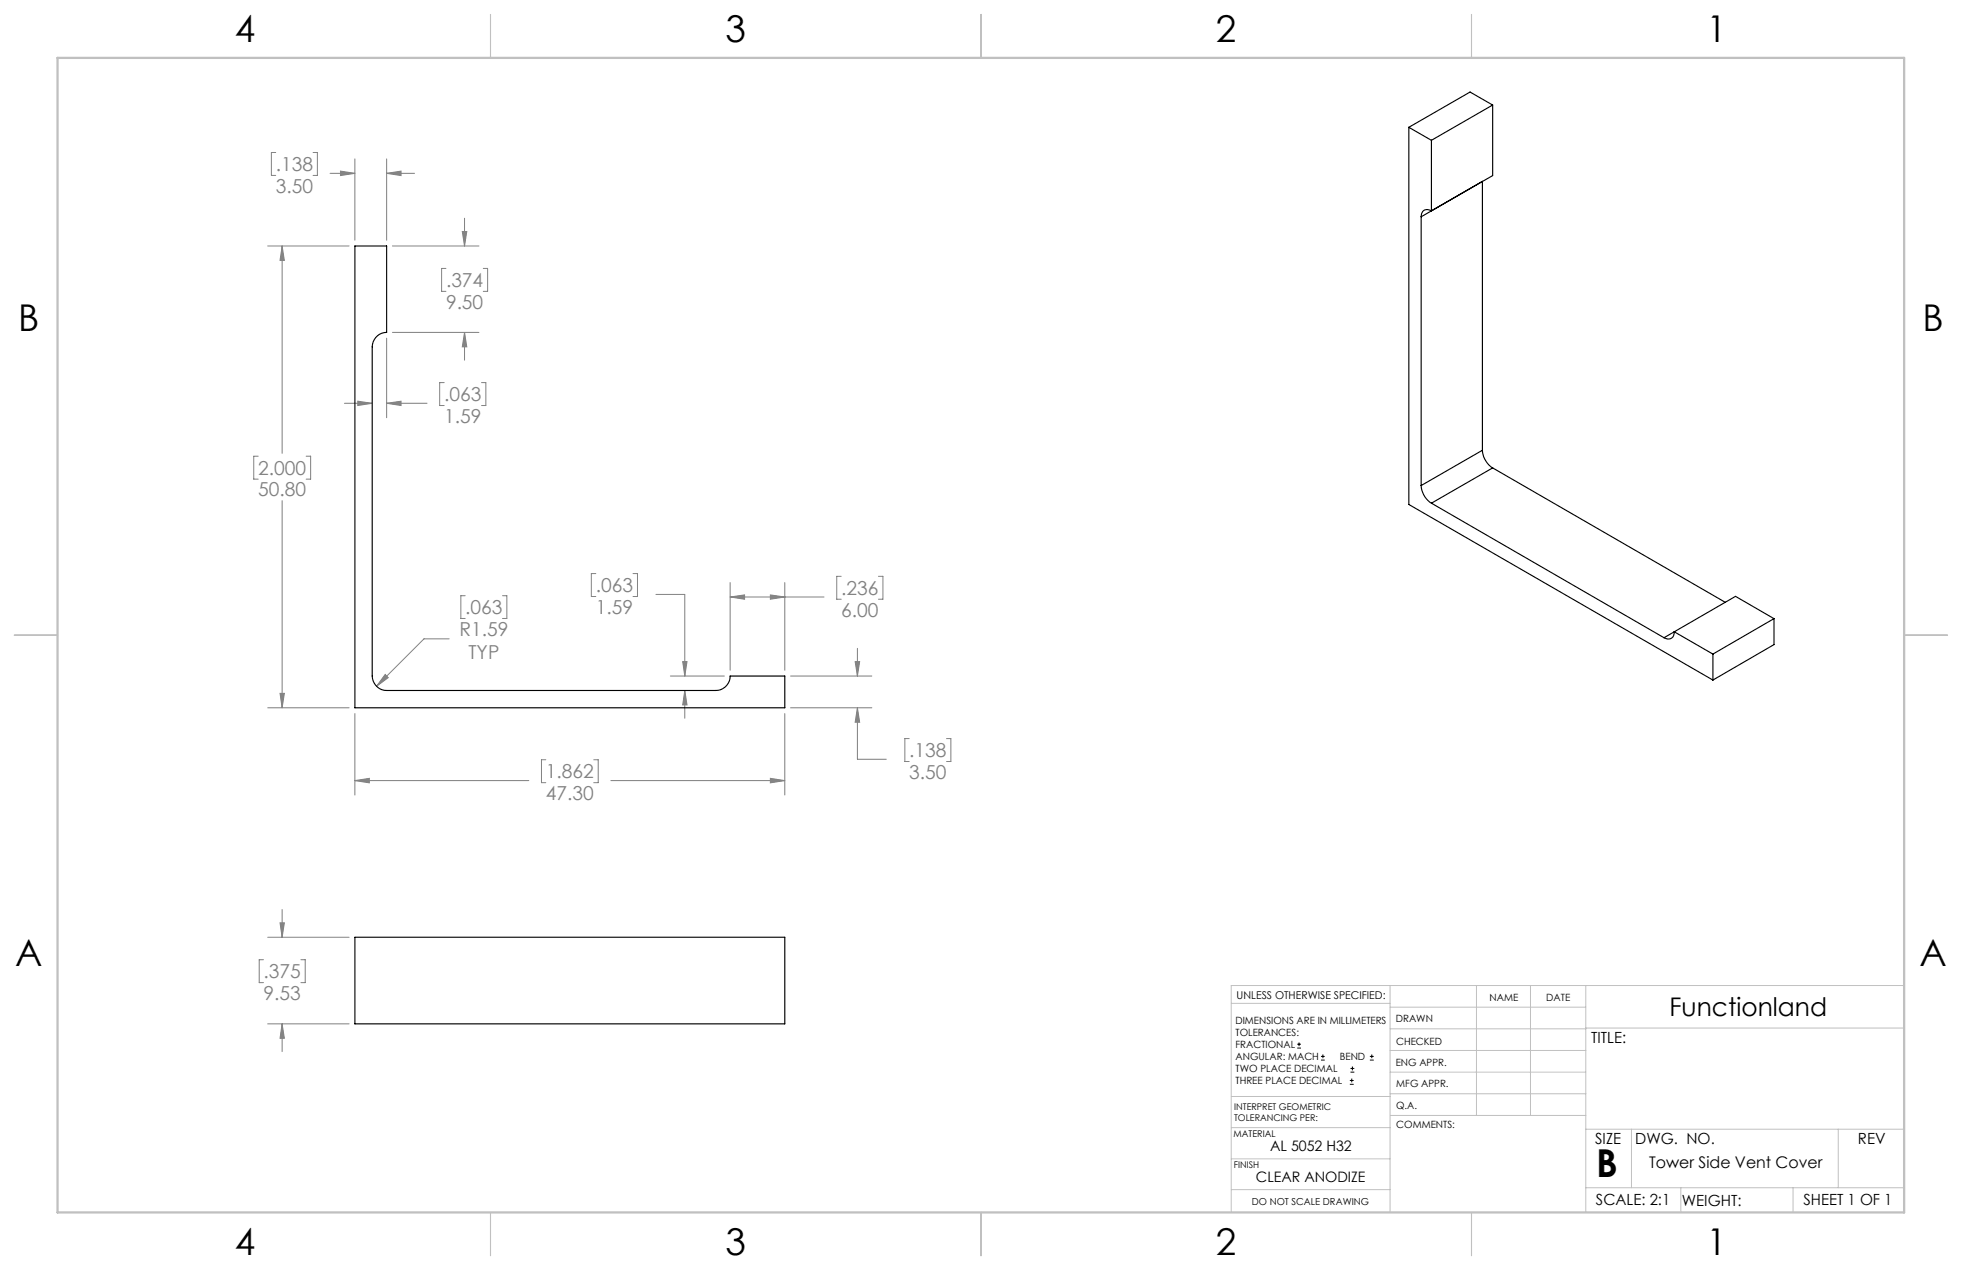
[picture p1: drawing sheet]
<svg xmlns="http://www.w3.org/2000/svg" width="432mm" height="279mm" viewBox="0 0 432 279" stroke-linecap="round" stroke-linejoin="round" font-family="sans-serif">
<g fill="none" stroke="#000" stroke-width=".22">
<path d="M285.5 230.6h.8M285.5 229.7h.8M285.9 229.3v.9M290.7 233.2h.8M290.7 232.4h.8M291.1 232v.8M297.1 238.5h.8M297.1 237.7h.8M297.2 235.9h.9M297.2 235.1h.9M297.5 237.3v.8M297.6 234.6v.9"/>
<path d="M301.5 233.2h.8M301.5 232.4h.8M301.9 232v.8"/>
</g>
<g fill="none" stroke="#808080" stroke-width=".22">
<path d="M60.7 33.5h-1v5.1h1M68.9 33.5h1v5.1h-1M72.6 38.1h5.5M74.9 37.6l3.2 .5-3.2 .5zM78.1 35v17.8M85.1 38.1l3.2-.5v1zM85.1 35v17.8M85.1 38.1h6.1M58.9 54.1h17.9M62.1 54.1l.5 3.2h-1zM62.1 54.1v45.6M86.4 54.1h19"/>
<path d="M98.1 59.1h-.9v5h.9M101.7 50.9h1l-.5 3.2zM102.2 48v6.1M106.4 59.1h.9v5h-.9M85.1 74.4v17.5M86.4 73.1h19M102.2 73.1l.5 3.2h-1zM102.2 73.1v6.1M75.8 88.7h6.1M78.7 88.3l3.2 .4-3.2 .5zM85.1 88.7l3.2-.4v.9zM85.1 88.7h8.9"/>
<path d="M97.8 84.2h-1v5h1M106 84.2h.9v5h-.9M56.8 100.4h-1v5h1M62.1 110.1v45.6M67.4 100.4h1v5h-1M102.4 131.1h-1v5h1M110.6 131.1h.9v5h-.9M131.1 126.2h-1v5h1M139.3 126.2h1v5h-1M144.4 130.8h6.3v17.9M160.7 131.3l3.2-.4v.9zM160.7 128.2v19.3"/>
<path d="M160.7 131.3h20.7M169.5 130.9l3.2 .4-3.2 .5zM172.7 128.2v19.3M185.1 126.8h-1v5h1M193.3 126.8h1v5h-1M58.9 155.7h17.9M61.6 152.5h1l-.5 3.2zM78.1 157v17.9M84.8 148.4l.6 .7-2.5 1.9zM98.8 140.5h-5.5l-10.4 10.5M147.5 148.7h11.9M150.2 145.6h1l-.5 3.1z"/>
<path d="M150.7 151.9l.5 3.2h-1zM150.7 151.9v6.1M172.7 157v17.9M174 155.7h17.9M174 148.7h17.9M188.2 145.6h1l-.5 3.1zM188.7 155.7l.5 3.2h-1zM188.7 155.7v11.3h6.4M188.7 142.6v6.1M78.1 171.7l3.2-.5v1zM78.1 171.7h38.3M120.1 167.1h-.9v5.1h.9"/>
<path d="M130.7 167.1h1v5.1h-1M134.4 171.7h38.3M169.5 171.2l3.2 .5-3.2 .5zM200.1 162.5h-1v5h1M208.3 162.5h1v5h-1M58 211.1h-1v5.1h1M58.9 206.2h17.9M61.6 203h1l-.5 3.2zM62.1 200.1v6.1M66.2 211.1h1v5.1h-1M58.9 225.2h17.9M62.1 225.2l.5 3.2h-1z"/>
<path d="M62.1 225.2v6.2"/>
</g>
<g fill="none" stroke="#c0c0c0" stroke-width=".22">
<path d="M305.9 216.8v49.9M324.9 216.8v28.6M336.8 216.8v28.6M349 216.8v49.9M419.1 216.8h-148.1v49.9M271 220.7h34.9M305.9 231.1h43.1M305.9 226.3h43.1M305.9 221.6h43.1M305.9 235.9h43.1M349 226.2h70.1M271 255h34.9"/>
<path d="M271 248.1h35M271 241.2h35M305.9 240.6h43.1M306 245.4h43M349 248.4h70.1M359.1 248.4v12.9M404.6 248.4v12.9M271 261.7h34.9M349 261.3h70.1M369.9 261.3v5.4M394.6 261.3v5.4"/>
</g>
<path d="M108 3.2v9.5M215.9 3.2v9.5M323.8 3.2v9.5M3.1 139.7h9.6M419.1 139.7h9.5M108 266.7v9.6M215.9 266.7v9.6M323.8 266.7v9.6" fill="none" stroke="#c0c0c0" stroke-width=".25"/>
<path d="M12.7 12.7h406.4v254h-406.4z" fill="none" stroke="#c0c0c0" stroke-width=".5"/>
<path d="M62.1 54.1l.5 3.2h-1zM61.6 152.5h1l-.5 3.2zM78.1 171.7l3.2-.5v1zM169.5 171.2l3.2 .5-3.2 .5zM188.7 155.7l.5 3.2h-1zM188.2 145.6h1l-.5 3.1zM169.5 130.9l3.2 .4-3.2 .5zM160.7 131.3l3.2-.4v.9zM102.2 73.1l.5 3.2h-1zM101.7 50.9h1l-.5 3.2zM85.1 88.7l3.2-.4v.9zM78.7 88.3l3.2 .4-3.2 .5zM150.2 145.6h1l-.5 3.1zM150.7 151.9l.5 3.2h-1zM84.8 148.4l-1.9 2.6 2.5-1.9zM85.1 38.1l3.2-.5v1zM74.9 37.6l3.2 .5-3.2 .5zM61.6 203h1l-.5 3.2zM62.1 225.2l.5 3.2h-1z" fill="#808080"/>
<g fill="none" stroke="#000" stroke-width=".25">
<path d="M310.1 28v83l66.9 38.6M310.1 28l4.9 2.9M315 30.9v15.5M328.5 23.1l-13.5 7.8M328.5 23.1v15.5l-13.5 7.8M328.5 23.1l-5-2.9-13.4 7.8M78.1 54.1h7v19a3.2 3.2 0 0 0-3.2 3.2v72.4a3.2 3.2 0 0 0 3.2 3.2h72.4a3.2 3.2 0 0 0 3.2-3.2h12v7h-94.6zM312.8 47.7v59.1M312.8 47.7l13.4-7.8v59.2M315 46.4a1.39 1.39 0 0 0-1.6-.2 1.39 1.39 0 0 0-.6 1.5M326.2 99.1a4.9 4.9 0 0 0 2.3 3.8M326.2 99.1l-13.4 7.7"/>
<path d="M312.8 106.8a4.9 4.9 0 0 0 2.2 3.9M315 110.7l51.2 29.6M328.5 102.9l-13.5 7.8M328.5 102.9l51.2 29.6M368.5 139a1.39 1.39 0 0 1-.7 1.4 1.39 1.39 0 0 1-1.6-.1M368.5 139l8.5 4.9M368.5 139l-2.3 1.3M390.4 136.1v5.7l-13.4 7.8M390.4 136.1l-13.4 7.8M390.4 136.1l-8.4-4.9-13.5 7.8M377 143.9v5.7M78.1 206.2h94.6v19h-94.6z"/>
</g>
<text font-size="8.5" x="351.3" y="259">B</text>
<g font-size="8.1">
<text x="51.7" y="9.3">4</text>
<text x="159.7" y="9.3">3</text>
<text x="267.6" y="9.3">2</text>
<text x="375.6" y="9.3">1</text>
<text x="4" y="72.8">B</text>
<text x="423.1" y="72.8">B</text>
<text x="3.3" y="212.5">A</text>
<text x="422.4" y="212.5">A</text>
<text x="51.7" y="276">4</text>
<text x="159.7" y="276">3</text>
<text x="267.6" y="276">2</text>
<text x="375.6" y="276">1</text>
</g>
<text font-size="5.6" x="367.4" y="223.4">Functionland</text>
<g font-size="4.2" fill="#808080">
<text x="60.7" y="37.7">.138</text>
<text x="60.7" y="42.4">3.50</text>
<text x="98.2" y="63.2">.374</text>
<text x="98.2" y="67.9">9.50</text>
<text x="97.8" y="88.3">.063</text>
<text x="97.8" y="93">1.59</text>
<text x="56.8" y="104.5">2.000</text>
<text x="56.8" y="109.2">50.80</text>
<text x="131.1" y="130.3">.063</text>
<text x="185.1" y="130.9">.236</text>
<text x="102.4" y="135.1">.063</text>
<text x="131.1" y="135.1">1.59</text>
<text x="185.1" y="135.6">6.00</text>
<text x="101.1" y="139.9">R1.59</text>
<text x="103.1" y="144.9">TYP</text>
<text x="200.1" y="166.6">.138</text>
<text x="120.1" y="171.3">1.862</text>
<text x="200.1" y="171.3">3.50</text>
<text x="120.1" y="176">47.30</text>
<text x="58" y="215.2">.375</text>
<text x="58" y="220">9.53</text>
</g>
<text font-size="3.5" x="362.9" y="257">Tower Side Vent Cover</text>
<g font-size="3.4">
<text x="350.2" y="229.5">TITLE:</text>
<text x="351.1" y="251.6">SIZE</text>
<text x="359.9" y="251.6">DWG. NO.</text>
<text x="408.9" y="251.7">REV</text>
<text x="351.2" y="265.2">SCALE: 2:1</text>
<text x="370.1" y="265.3">WEIGHT:</text>
<text x="396.9" y="265.2">SHEET 1 OF 1</text>
</g>
<g font-size="3.2">
<text x="279.5" y="253.3">AL 5052 H32</text>
<text x="276.4" y="260.1">CLEAR ANODIZE</text>
</g>
<text font-size="2.4" x="272.2" y="219.7">UNLESS OTHERWISE SPECIFIED:</text>
<g font-size="2.2">
<text x="327.8" y="220.1">NAME</text>
<text x="340.3" y="220.2">DATE</text>
<text x="271.9" y="225.3">DIMENSIONS ARE IN MILLIMETERS</text>
<text x="271.9" y="227.9">TOLERANCES:</text>
<text x="307.2" y="224.9">DRAWN</text>
<text x="271.9" y="230.6">FRACTIONAL</text>
<text x="271.9" y="233.2">ANGULAR: MACH</text>
<text x="294.9" y="233.2">BEND</text>
<text x="307.3" y="229.8">CHECKED</text>
<text x="271.9" y="235.9">TWO PLACE DECIMAL</text>
<text x="271.9" y="238.5">THREE PLACE DECIMAL</text>
<text x="307.2" y="234.5">ENG APPR.</text>
<text x="307.3" y="239.2">MFG APPR.</text>
<text x="307.3" y="243.9">Q.A.</text>
<text x="307.3" y="248.1">COMMENTS:</text>
</g>
<text font-size="2.1" x="275.5" y="265.1">DO NOT SCALE DRAWING</text>
<g font-size="2">
<text x="271.6" y="244.1">INTERPRET GEOMETRIC</text>
<text x="271.5" y="250.2">MATERIAL</text>
<text x="271.6" y="246.6">TOLERANCING PER:</text>
<text x="271.5" y="257">FINISH</text>
</g>
</svg>
